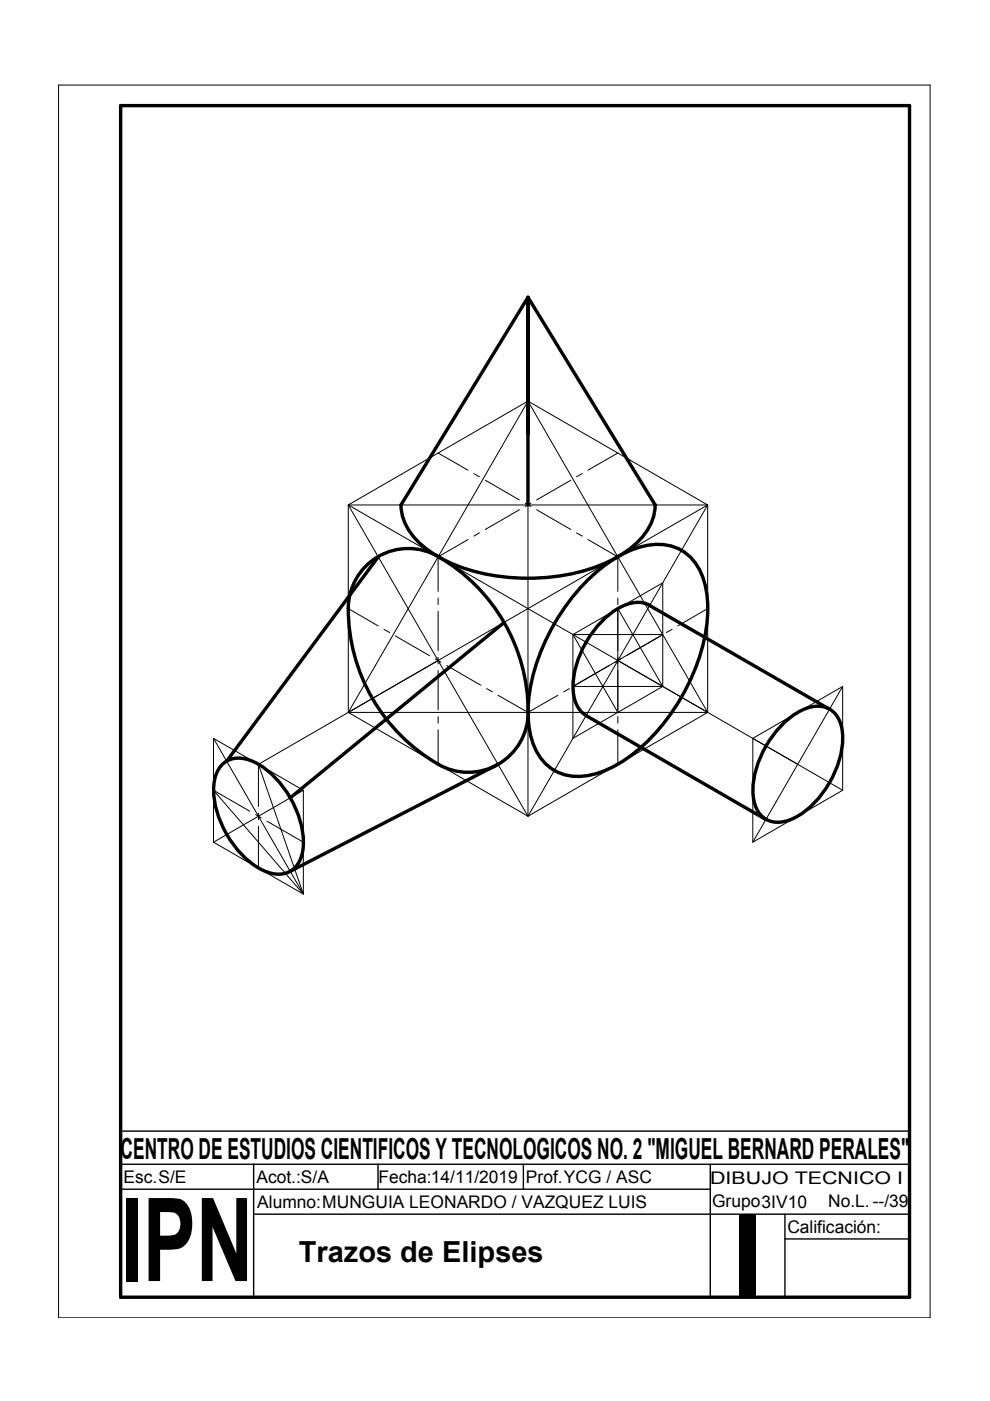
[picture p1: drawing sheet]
<svg xmlns="http://www.w3.org/2000/svg" width="210mm" height="297mm" viewBox="0 0 210 297" stroke-linecap="round" stroke-linejoin="round" font-family="sans-serif">
<g fill="none" stroke="#000" stroke-width=".21">
<path d="M12.4 18h184.8v261.4h-184.8zM111.9 85l38.1 66h-76.2zM111.9 85v44M73.8 107.1l38.1 21.9v44.1l-38.1-22.1zM73.8 107.1l38.1-22.1 38.1 22.1-38.1 21.9M73.8 107.1l38.1 66M73.8 107.1h76.2M150 107.1v43.9l-38.1 22.1M150 107.1l-38.1 66M111.9 129l-38.1 22M111.9 129l57.2 33.1M121.5 134.5h19l-19 11v-11l19-10.9v21.9l-19 11v-11h19l-9.5-16.5v22z"/>
<path d="M137.8 128.4l38.1 22M45.3 156.5v22.1l19 11v-22l-9.5-5.5 9.5 27.5-19-22M45.3 156.5l19 33.1M92.9 140l-38.1 22.1-9.5-5.6M124.3 151.7l38.1 22M159.6 156.5l19.1-11v22.1l-19.1 11zM159.6 156.5l19.1 11.1M178.7 145.5l-19.1 33.1M64.3 167.6l-19 11"/>
</g>
<g fill="none" stroke="#000" stroke-width=".21">
<path d="M92.9 96.1l6.3 3.6M131 96.1l-6.4 3.6M99.2 114.4l-6.3 3.7v7.3M100.5 100.4l1.2 .7M101.7 113l-1.2 .7M102.9 101.8l7.2 4.2M110.1 108.1l-7.2 4.2M111.4 106.7l1.2 .7M112.6 106.7l-1.2 .7M113.8 108.1l7.2 4.2M121 101.8l-7.2 4.2M122.2 113l1.3 .7"/>
<path d="M123.5 100.4l-1.3 .7M124.6 114.4l6.4 3.7v7.3M73.8 129l6.4 3.7M81.4 133.4l1.2 .7M83.8 134.8l7.3 4.2M92.3 139.7l1.2 .7M92.9 126.8v1.4M92.9 129.6v8.4M92.9 139.4v1.4M131 126.8v1.4M131 129.6v8.4M131 139.4v1.4"/>
<path d="M131.6 139.7l-1.2 .7M140.1 134.8l-7.3 4.2M142.5 133.4l-1.2 .7M150 129l-6.3 3.7M92.9 142.2v8.3M92.9 151.9v1.4M92.9 154.7v7.4M94.7 141.1l7.3 4.2M103.2 146l1.2 .7M105.6 147.4l6.3 3.6 6.4-3.6M120.7 146l-1.2 .7M129.2 141.1l-7.3 4.2"/>
<path d="M131 142.2v8.3M131 151.9v1.4M131 154.7v7.4M45.3 167.6l7.7 4.4M54.2 172.7l1.2 .7M54.8 162.1v8.9M54.8 172.4v1.4M54.8 175.2v8.9M56.6 174.1l7.7 4.5"/>
</g>
<!-- layer: Margen -->
<path d="M25.6 22.4h167.2v252.6h-167.2zM85 107a12.2 12.2 0 0 0 5.7 9.6 36.2 36.2 0 0 0 21.3 6 37 37 0 0 0 21.2-6 12.2 12.2 0 0 0 5.7-9.6M77.5 120a12.9 12.9 0 0 1 17.2-.9 38 38 0 0 1 17.2 33.1 12.8 12.8 0 0 1-20.7 8.8 38 38 0 0 1-17.3-33.1 12.7 12.7 0 0 1 3.6-7.9zM124.2 123.4a25.6 25.6 0 0 1 13.6-7.9 10 10 0 0 1 11.5 7.8 29.5 29.5 0 0 1-1.8 18.4 42.1 42.1 0 0 1-15.7 19.9 15.9 15.9 0 0 1-11.8 2.7 10.2 10.2 0 0 1-7.3-7.6 29.5 29.5 0 0 1 1.9-18.3 45.6 45.6 0 0 1 9.6-15zM137.8 128.3a6.4 6.4 0 0 0-6.2 .4 20.8 20.8 0 0 0-10.1 17.5 6.4 6.4 0 0 0 2.8 5.5M166.4 153.1a10.7 10.7 0 0 1 7.6-3.3 5.2 5.2 0 0 1 4.5 4.9 19.6 19.6 0 0 1-5.5 15.2 11.4 11.4 0 0 1-8.7 4.4 5.2 5.2 0 0 1-4.5-4.9 19.6 19.6 0 0 1 5.5-15.2zM47.3 161.9a5.5 5.5 0 0 1 5.8-.7 19.6 19.6 0 0 1 10.4 12.4 11.4 11.4 0 0 1-.5 9.8 5.2 5.2 0 0 1-6.5 1.4 19.6 19.6 0 0 1-10.4-12.4 11.4 11.4 0 0 1 .5-9.7z" fill="none" stroke="#000" stroke-width=".72"/>
<!-- layer: Linea Continua Gruesa -->
<path d="M111.9 92v-29v44.1M80.2 118.1l-32.1 43.3M85 107.1l26.9-44.1 27 44.1M106.9 132l-45.4 37.2M137.8 128.4l38.1 22M124.3 151.7l38.1 22M105.6 162.1l-44.1 22.6" fill="none" stroke="#000" stroke-width=".72"/>
<!-- layer: Cuadro de Datos -->
<path d="M25.6 239.8h167.2v35.2h-167.2zM25.6 246.8h167.2M25.6 252.1h125M53.8 246.8v28.2M53.8 257.4h139M80.2 246.8v5.3M111 246.8v5.3M150.6 246.8v28.2M166.4 257.4v17.6M166.4 262.7h26.4" fill="none" stroke="#000" stroke-width=".3"/>
<g font-size="24.6">
<text x="25.6" y="271.6">IPN</text>
<text x="155" y="275">I</text>
</g>
<g font-size="6.1">
<text x="25.6" y="245.7">CENTRO DE ESTUDIOS CIENTIFICOS Y TECNOLOGICOS NO. 2 &quot;MIGUEL BERNARD PERALES&quot;</text>
<text x="63.3" y="267.5">Trazos de Elipses</text>
</g>
<g font-size="3.7">
<text x="26.2" y="250.9">Esc.S/E</text>
<text x="54.4" y="250.9">Acot.:S/A</text>
<text x="80.3" y="250.7">Fecha:14/11/2019</text>
<text x="111.5" y="250.7">Prof.YCG / ASC</text>
<text x="150.6" y="251.1">DIBUJO TECNICO I</text>
<text x="54.5" y="256">Alumno:MUNGUIA LEONARDO / VAZQUEZ LUIS</text>
<text x="151" y="255.9">Grupo3IV10</text>
<text x="175.6" y="255.9">No.L. --/39</text>
<text x="166.9" y="261.5">Calificación:</text>
</g>
</svg>
